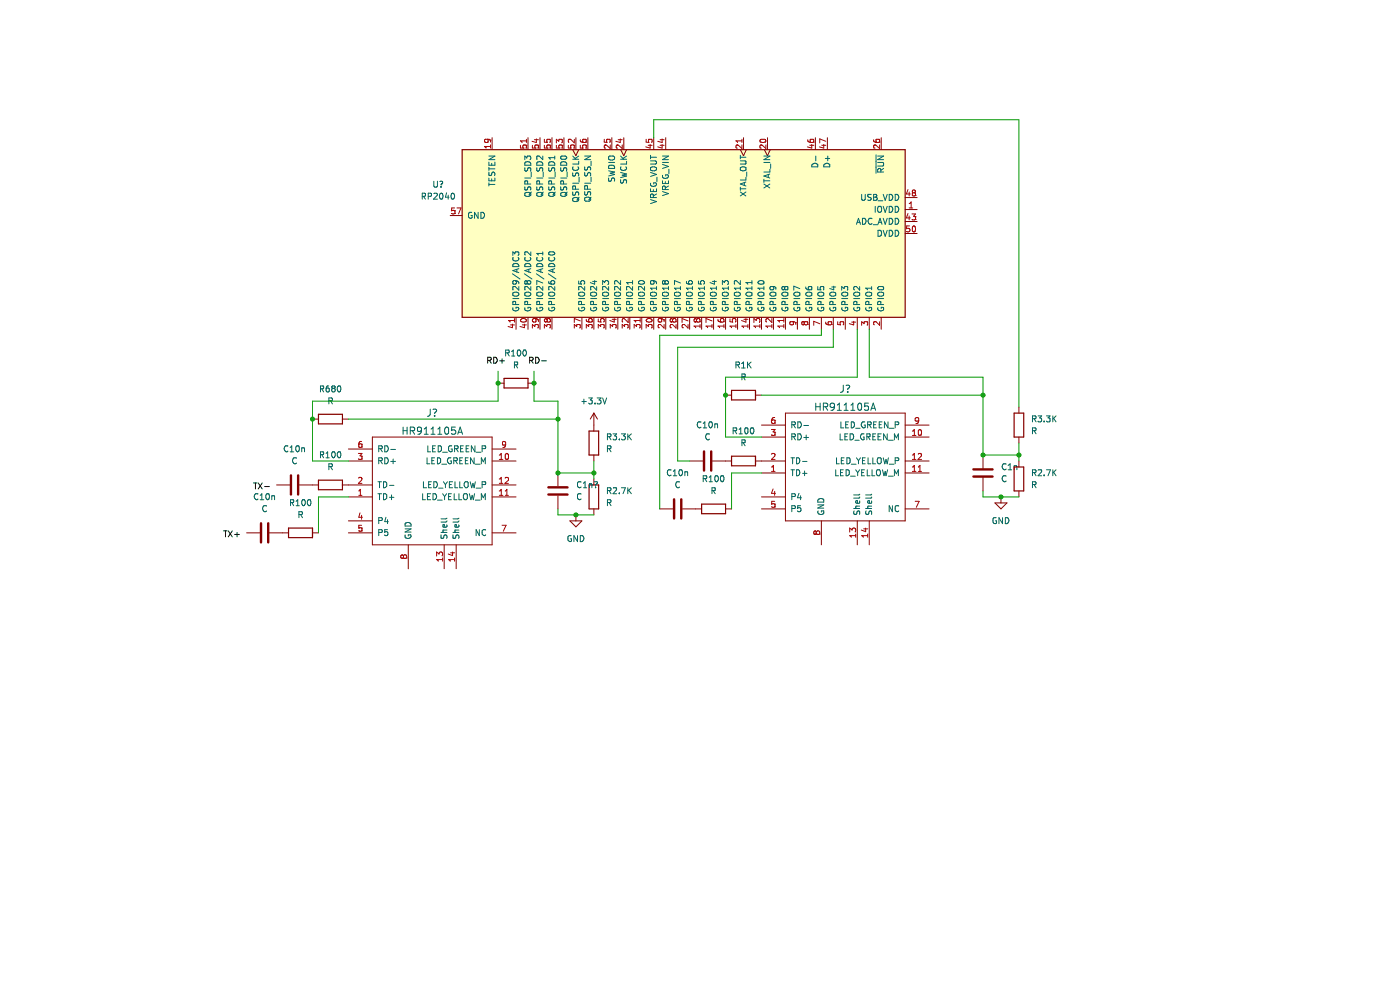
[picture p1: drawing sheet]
(kicad_sch (version 20211123) (generator eeschema)

 (paper "A4")

 (title_block
  (title "Connecting HR9111 to RP2040")
  (date "2025-12-30")
  (company "Hermetic Wallet")
  (comment 1 "Two different ways, similar impedance."))

 (lib_symbols
  (symbol "Device:C" (pin_numbers hide) (pin_names (offset 0.254)) (in_bom yes) (on_board yes)
   (property "Reference" "C" (id 0) (at 0.635 2.54 0) (effects (font (size 1.27 1.27)) (justify left)))
   (property "Value" "C" (id 1) (at 0.635 -2.54 0) (effects (font (size 1.27 1.27)) (justify left)))
   (property "Footprint" "" (id 2) (at 0.9652 -3.81 0) (effects (font (size 1.27 1.27)) hide))
   (property "Datasheet" "~" (id 3) (at 0 0 0) (effects (font (size 1.27 1.27)) hide))
   (symbol "C_0_1"
    (polyline (pts (xy -2.032 -0.762) (xy 2.032 -0.762)) (stroke (width 0.508) (type default) (color 0 0 0 0)) (fill (type none)))
    (polyline (pts (xy -2.032 0.762) (xy 2.032 0.762)) (stroke (width 0.508) (type default) (color 0 0 0 0)) (fill (type none))))
   (symbol "C_1_1"
    (pin passive line (at 0 3.81 270) (length 2.794) (name "~" (effects (font (size 1.27 1.27)))) (number "1" (effects (font (size 1.27 1.27)))))
    (pin passive line (at 0 -3.81 90) (length 2.794) (name "~" (effects (font (size 1.27 1.27)))) (number "2" (effects (font (size 1.27 1.27)))))))
  (symbol "Device:R" (pin_numbers hide) (pin_names (offset 0)) (in_bom yes) (on_board yes)
   (property "Reference" "R" (id 0) (at 2.032 0 90) (effects (font (size 1.27 1.27))))
   (property "Value" "R" (id 1) (at 0 0 90) (effects (font (size 1.27 1.27))))
   (property "Footprint" "" (id 2) (at -1.778 0 90) (effects (font (size 1.27 1.27)) hide))
   (property "Datasheet" "~" (id 3) (at 0 0 0) (effects (font (size 1.27 1.27)) hide))
   (symbol "R_0_1"
    (rectangle (start -1.016 -2.54) (end 1.016 2.54) (stroke (width 0.254) (type default) (color 0 0 0 0)) (fill (type none))))
   (symbol "R_1_1"
    (pin passive line (at 0 3.81 270) (length 1.27) (name "~" (effects (font (size 1.27 1.27)))) (number "1" (effects (font (size 1.27 1.27)))))
    (pin passive line (at 0 -3.81 90) (length 1.27) (name "~" (effects (font (size 1.27 1.27)))) (number "2" (effects (font (size 1.27 1.27)))))))
  (symbol "Sleep-lib:RP2040" (pin_names (offset 1.016)) (in_bom yes) (on_board yes)
   (property "Reference" "U" (id 0) (at 8.89 51.435 0) (effects (font (size 1.27 1.27)) (justify left bottom)))
   (property "Value" "RP2040" (id 1) (at 8.89 48.895 0) (effects (font (size 1.27 1.27)) (justify left bottom)))
   (property "Footprint" "Sleep-Lib:RP2040-QFN-56" (id 2) (at -20.32 62.23 0) (effects (font (size 1.27 1.27)) (justify left bottom) hide))
   (property "Datasheet" "https://datasheets.raspberrypi.com/rp2040/rp2040-datasheet.pdf" (id 3) (at -20.32 62.23 0) (effects (font (size 1.27 1.27)) (justify left bottom) hide))
   (symbol "RP2040_0_0"
    (rectangle (start -17.78 -45.72) (end 17.78 48.26) (stroke (width 0.254) (type default) (color 0 0 0 0)) (fill (type background))))
   (symbol "RP2040_1_1"
    (pin power_in line (at -5.08 50.8 270) (length 2.54) (name "IOVDD" (effects (font (size 1.27 1.27)))) (number "1" (effects (font (size 1.27 1.27)))))
    (pin power_in line (at -5.08 50.8 270) (length 2.54) hide (name "IOVDD" (effects (font (size 1.27 1.27)))) (number "10" (effects (font (size 1.27 1.27)))))
    (pin input line (at 20.32 22.86 180) (length 2.54) (name "GPIO8" (effects (font (size 1.27 1.27)))) (number "11" (effects (font (size 1.27 1.27)))))
    (pin input line (at 20.32 20.32 180) (length 2.54) (name "GPIO9" (effects (font (size 1.27 1.27)))) (number "12" (effects (font (size 1.27 1.27)))))
    (pin input line (at 20.32 17.78 180) (length 2.54) (name "GPIO10" (effects (font (size 1.27 1.27)))) (number "13" (effects (font (size 1.27 1.27)))))
    (pin input line (at 20.32 15.24 180) (length 2.54) (name "GPIO11" (effects (font (size 1.27 1.27)))) (number "14" (effects (font (size 1.27 1.27)))))
    (pin input line (at 20.32 12.7 180) (length 2.54) (name "GPIO12" (effects (font (size 1.27 1.27)))) (number "15" (effects (font (size 1.27 1.27)))))
    (pin input line (at 20.32 10.16 180) (length 2.54) (name "GPIO13" (effects (font (size 1.27 1.27)))) (number "16" (effects (font (size 1.27 1.27)))))
    (pin input line (at 20.32 7.62 180) (length 2.54) (name "GPIO14" (effects (font (size 1.27 1.27)))) (number "17" (effects (font (size 1.27 1.27)))))
    (pin input line (at 20.32 5.08 180) (length 2.54) (name "GPIO15" (effects (font (size 1.27 1.27)))) (number "18" (effects (font (size 1.27 1.27)))))
    (pin input line (at -20.32 -39.37 0) (length 2.54) (name "TESTEN" (effects (font (size 1.27 1.27)))) (number "19" (effects (font (size 1.27 1.27)))))
    (pin input line (at 20.32 43.18 180) (length 2.54) (name "GPIO0" (effects (font (size 1.27 1.27)))) (number "2" (effects (font (size 1.27 1.27)))))
    (pin input clock (at -20.32 19.05 0) (length 2.54) (name "XTAL_IN" (effects (font (size 1.27 1.27)))) (number "20" (effects (font (size 1.27 1.27)))))
    (pin input clock (at -20.32 13.97 0) (length 2.54) (name "XTAL_OUT" (effects (font (size 1.27 1.27)))) (number "21" (effects (font (size 1.27 1.27)))))
    (pin power_in line (at -5.08 50.8 270) (length 2.54) hide (name "IOVDD" (effects (font (size 1.27 1.27)))) (number "22" (effects (font (size 1.27 1.27)))))
    (pin power_in line (at 0 50.8 270) (length 2.54) hide (name "DVDD" (effects (font (size 1.27 1.27)))) (number "23" (effects (font (size 1.27 1.27)))))
    (pin input clock (at -20.32 -11.43 0) (length 2.54) (name "SWCLK" (effects (font (size 1.27 1.27)))) (number "24" (effects (font (size 1.27 1.27)))))
    (pin bidirectional line (at -20.32 -13.97 0) (length 2.54) (name "SWDIO" (effects (font (size 1.27 1.27)))) (number "25" (effects (font (size 1.27 1.27)))))
    (pin input line (at -20.32 43.18 0) (length 2.54) (name "~{RUN}" (effects (font (size 1.27 1.27)))) (number "26" (effects (font (size 1.27 1.27)))))
    (pin input line (at 20.32 2.54 180) (length 2.54) (name "GPIO16" (effects (font (size 1.27 1.27)))) (number "27" (effects (font (size 1.27 1.27)))))
    (pin input line (at 20.32 0 180) (length 2.54) (name "GPIO17" (effects (font (size 1.27 1.27)))) (number "28" (effects (font (size 1.27 1.27)))))
    (pin input line (at 20.32 -2.54 180) (length 2.54) (name "GPIO18" (effects (font (size 1.27 1.27)))) (number "29" (effects (font (size 1.27 1.27)))))
    (pin input line (at 20.32 40.64 180) (length 2.54) (name "GPIO1" (effects (font (size 1.27 1.27)))) (number "3" (effects (font (size 1.27 1.27)))))
    (pin input line (at 20.32 -5.08 180) (length 2.54) (name "GPIO19" (effects (font (size 1.27 1.27)))) (number "30" (effects (font (size 1.27 1.27)))))
    (pin input line (at 20.32 -7.62 180) (length 2.54) (name "GPIO20" (effects (font (size 1.27 1.27)))) (number "31" (effects (font (size 1.27 1.27)))))
    (pin input line (at 20.32 -10.16 180) (length 2.54) (name "GPIO21" (effects (font (size 1.27 1.27)))) (number "32" (effects (font (size 1.27 1.27)))))
    (pin power_in line (at -5.08 50.8 270) (length 2.54) hide (name "IOVDD" (effects (font (size 1.27 1.27)))) (number "33" (effects (font (size 1.27 1.27)))))
    (pin input line (at 20.32 -12.7 180) (length 2.54) (name "GPIO22" (effects (font (size 1.27 1.27)))) (number "34" (effects (font (size 1.27 1.27)))))
    (pin input line (at 20.32 -15.24 180) (length 2.54) (name "GPIO23" (effects (font (size 1.27 1.27)))) (number "35" (effects (font (size 1.27 1.27)))))
    (pin input line (at 20.32 -17.78 180) (length 2.54) (name "GPIO24" (effects (font (size 1.27 1.27)))) (number "36" (effects (font (size 1.27 1.27)))))
    (pin input line (at 20.32 -20.32 180) (length 2.54) (name "GPIO25" (effects (font (size 1.27 1.27)))) (number "37" (effects (font (size 1.27 1.27)))))
    (pin input line (at 20.32 -26.67 180) (length 2.54) (name "GPIO26/ADC0" (effects (font (size 1.27 1.27)))) (number "38" (effects (font (size 1.27 1.27)))))
    (pin input line (at 20.32 -29.21 180) (length 2.54) (name "GPIO27/ADC1" (effects (font (size 1.27 1.27)))) (number "39" (effects (font (size 1.27 1.27)))))
    (pin input line (at 20.32 38.1 180) (length 2.54) (name "GPIO2" (effects (font (size 1.27 1.27)))) (number "4" (effects (font (size 1.27 1.27)))))
    (pin input line (at 20.32 -31.75 180) (length 2.54) (name "GPIO28/ADC2" (effects (font (size 1.27 1.27)))) (number "40" (effects (font (size 1.27 1.27)))))
    (pin input line (at 20.32 -34.29 180) (length 2.54) (name "GPIO29/ADC3" (effects (font (size 1.27 1.27)))) (number "41" (effects (font (size 1.27 1.27)))))
    (pin power_in line (at -5.08 50.8 270) (length 2.54) hide (name "IOVDD" (effects (font (size 1.27 1.27)))) (number "42" (effects (font (size 1.27 1.27)))))
    (pin power_in line (at -2.54 50.8 270) (length 2.54) (name "ADC_AVDD" (effects (font (size 1.27 1.27)))) (number "43" (effects (font (size 1.27 1.27)))))
    (pin power_in line (at -20.32 -2.54 0) (length 2.54) (name "VREG_VIN" (effects (font (size 1.27 1.27)))) (number "44" (effects (font (size 1.27 1.27)))))
    (pin power_out line (at -20.32 -5.08 0) (length 2.54) (name "VREG_VOUT" (effects (font (size 1.27 1.27)))) (number "45" (effects (font (size 1.27 1.27)))))
    (pin bidirectional line (at -20.32 29.21 0) (length 2.54) (name "D-" (effects (font (size 1.27 1.27)))) (number "46" (effects (font (size 1.27 1.27)))))
    (pin bidirectional line (at -20.32 31.75 0) (length 2.54) (name "D+" (effects (font (size 1.27 1.27)))) (number "47" (effects (font (size 1.27 1.27)))))
    (pin power_in line (at -7.62 50.8 270) (length 2.54) (name "USB_VDD" (effects (font (size 1.27 1.27)))) (number "48" (effects (font (size 1.27 1.27)))))
    (pin power_in line (at -5.08 50.8 270) (length 2.54) hide (name "IOVDD" (effects (font (size 1.27 1.27)))) (number "49" (effects (font (size 1.27 1.27)))))
    (pin input line (at 20.32 35.56 180) (length 2.54) (name "GPIO3" (effects (font (size 1.27 1.27)))) (number "5" (effects (font (size 1.27 1.27)))))
    (pin power_in line (at 0 50.8 270) (length 2.54) (name "DVDD" (effects (font (size 1.27 1.27)))) (number "50" (effects (font (size 1.27 1.27)))))
    (pin bidirectional line (at -20.32 -31.75 0) (length 2.54) (name "QSPI_SD3" (effects (font (size 1.27 1.27)))) (number "51" (effects (font (size 1.27 1.27)))))
    (pin input clock (at -20.32 -21.59 0) (length 2.54) (name "QSPI_SCLK" (effects (font (size 1.27 1.27)))) (number "52" (effects (font (size 1.27 1.27)))))
    (pin bidirectional line (at -20.32 -24.13 0) (length 2.54) (name "QSPI_SD0" (effects (font (size 1.27 1.27)))) (number "53" (effects (font (size 1.27 1.27)))))
    (pin bidirectional line (at -20.32 -29.21 0) (length 2.54) (name "QSPI_SD2" (effects (font (size 1.27 1.27)))) (number "54" (effects (font (size 1.27 1.27)))))
    (pin bidirectional line (at -20.32 -26.67 0) (length 2.54) (name "QSPI_SD1" (effects (font (size 1.27 1.27)))) (number "55" (effects (font (size 1.27 1.27)))))
    (pin bidirectional line (at -20.32 -19.05 0) (length 2.54) (name "QSPI_SS_N" (effects (font (size 1.27 1.27)))) (number "56" (effects (font (size 1.27 1.27)))))
    (pin power_in line (at -3.81 -48.26 90) (length 2.54) (name "GND" (effects (font (size 1.27 1.27)))) (number "57" (effects (font (size 1.27 1.27)))))
    (pin input line (at 20.32 33.02 180) (length 2.54) (name "GPIO4" (effects (font (size 1.27 1.27)))) (number "6" (effects (font (size 1.27 1.27)))))
    (pin input line (at 20.32 30.48 180) (length 2.54) (name "GPIO5" (effects (font (size 1.27 1.27)))) (number "7" (effects (font (size 1.27 1.27)))))
    (pin input line (at 20.32 27.94 180) (length 2.54) (name "GPIO6" (effects (font (size 1.27 1.27)))) (number "8" (effects (font (size 1.27 1.27)))))
    (pin input line (at 20.32 25.4 180) (length 2.54) (name "GPIO7" (effects (font (size 1.27 1.27)))) (number "9" (effects (font (size 1.27 1.27)))))))
  (symbol "power:+3.3V" (power) (pin_names (offset 0)) (in_bom yes) (on_board yes)
   (property "Reference" "#PWR" (id 0) (at 0 -3.81 0) (effects (font (size 1.27 1.27)) hide))
   (property "Value" "+3.3V" (id 1) (at 0 3.556 0) (effects (font (size 1.27 1.27))))
   (property "Footprint" "" (id 2) (at 0 0 0) (effects (font (size 1.27 1.27)) hide))
   (property "Datasheet" "" (id 3) (at 0 0 0) (effects (font (size 1.27 1.27)) hide))
   (symbol "+3.3V_0_1"
    (polyline (pts (xy -0.762 1.27) (xy 0 2.54)) (stroke (width 0) (type default) (color 0 0 0 0)) (fill (type none)))
    (polyline (pts (xy 0 0) (xy 0 2.54)) (stroke (width 0) (type default) (color 0 0 0 0)) (fill (type none)))
    (polyline (pts (xy 0 2.54) (xy 0.762 1.27)) (stroke (width 0) (type default) (color 0 0 0 0)) (fill (type none))))
   (symbol "+3.3V_1_1"
    (pin power_in line (at 0 0 90) (length 0) hide (name "+3V3" (effects (font (size 1.27 1.27)))) (number "1" (effects (font (size 1.27 1.27)))))))
  (symbol "power:GND" (power) (pin_names (offset 0)) (in_bom yes) (on_board yes)
   (property "Reference" "#PWR" (id 0) (at 0 -6.35 0) (effects (font (size 1.27 1.27)) hide))
   (property "Value" "GND" (id 1) (at 0 -3.81 0) (effects (font (size 1.27 1.27))))
   (property "Footprint" "" (id 2) (at 0 0 0) (effects (font (size 1.27 1.27)) hide))
   (property "Datasheet" "" (id 3) (at 0 0 0) (effects (font (size 1.27 1.27)) hide))
   (symbol "GND_0_1"
    (polyline (pts (xy 0 0) (xy 0 -1.27) (xy 1.27 -1.27) (xy 0 -2.54) (xy -1.27 -1.27) (xy 0 -1.27)) (stroke (width 0) (type default) (color 0 0 0 0)) (fill (type none))))
   (symbol "GND_1_1"
    (pin power_in line (at 0 0 270) (length 0) hide (name "GND" (effects (font (size 1.27 1.27)))) (number "1" (effects (font (size 1.27 1.27)))))))
  (symbol "tm-kicad-lib:HR911105A" (pin_names (offset 1.016)) (in_bom yes) (on_board yes)
   (property "Reference" "J" (id 0) (at -10.16 13.97 0) (effects (font (size 1.524 1.524))))
   (property "Value" "HR911105A" (id 1) (at -5.08 11.43 0) (effects (font (size 1.524 1.524))))
   (property "Footprint" "" (id 2) (at -3.81 3.81 0) (effects (font (size 1.524 1.524))))
   (property "Datasheet" "" (id 3) (at -3.81 3.81 0) (effects (font (size 1.524 1.524))))
   (symbol "HR911105A_0_1"
    (rectangle (start -12.7 10.16) (end 12.7 -12.7) (stroke (width 0) (type default) (color 0 0 0 0)) (fill (type none))))
   (symbol "HR911105A_1_1"
    (pin input line (at -17.78 -2.54 0) (length 5.08) (name "TD+" (effects (font (size 1.27 1.27)))) (number "1" (effects (font (size 1.27 1.27)))))
    (pin input line (at 17.78 5.08 180) (length 5.08) (name "LED_GREEN_M" (effects (font (size 1.27 1.27)))) (number "10" (effects (font (size 1.27 1.27)))))
    (pin input line (at 17.78 -2.54 180) (length 5.08) (name "LED_YELLOW_M" (effects (font (size 1.27 1.27)))) (number "11" (effects (font (size 1.27 1.27)))))
    (pin input line (at 17.78 0 180) (length 5.08) (name "LED_YELLOW_P" (effects (font (size 1.27 1.27)))) (number "12" (effects (font (size 1.27 1.27)))))
    (pin input line (at 2.54 -17.78 90) (length 5.08) (name "Shell" (effects (font (size 1.27 1.27)))) (number "13" (effects (font (size 1.27 1.27)))))
    (pin input line (at 5.08 -17.78 90) (length 5.08) (name "Shell" (effects (font (size 1.27 1.27)))) (number "14" (effects (font (size 1.27 1.27)))))
    (pin input line (at -17.78 0 0) (length 5.08) (name "TD-" (effects (font (size 1.27 1.27)))) (number "2" (effects (font (size 1.27 1.27)))))
    (pin input line (at -17.78 5.08 0) (length 5.08) (name "RD+" (effects (font (size 1.27 1.27)))) (number "3" (effects (font (size 1.27 1.27)))))
    (pin input line (at -17.78 -7.62 0) (length 5.08) (name "P4" (effects (font (size 1.27 1.27)))) (number "4" (effects (font (size 1.27 1.27)))))
    (pin input line (at -17.78 -10.16 0) (length 5.08) (name "P5" (effects (font (size 1.27 1.27)))) (number "5" (effects (font (size 1.27 1.27)))))
    (pin input line (at -17.78 7.62 0) (length 5.08) (name "RD-" (effects (font (size 1.27 1.27)))) (number "6" (effects (font (size 1.27 1.27)))))
    (pin input line (at 17.78 -10.16 180) (length 5.08) (name "NC" (effects (font (size 1.27 1.27)))) (number "7" (effects (font (size 1.27 1.27)))))
    (pin input line (at -5.08 -17.78 90) (length 5.08) (name "GND" (effects (font (size 1.27 1.27)))) (number "8" (effects (font (size 1.27 1.27)))))
    (pin input line (at 17.78 7.62 180) (length 5.08) (name "LED_GREEN_P" (effects (font (size 1.27 1.27)))) (number "9" (effects (font (size 1.27 1.27))))))))

 (junction (at 110.49 88.9) (diameter 0) (color 0 0 0 0))
 (junction (at 105.41 81.28) (diameter 0) (color 0 0 0 0))
 (junction (at 204.47 105.41) (diameter 0) (color 0 0 0 0))
 (junction (at 114.3 109.22) (diameter 0) (color 0 0 0 0))
 (junction (at 200.66 96.52) (diameter 0) (color 0 0 0 0))
 (junction (at 97.79 81.28) (diameter 0) (color 0 0 0 0))
 (junction (at 118.11 100.33) (diameter 0) (color 0 0 0 0))
 (junction (at 146.05 83.82) (diameter 0) (color 0 0 0 0))
 (junction (at 110.49 100.33) (diameter 0) (color 0 0 0 0))
 (junction (at 58.42 88.9) (diameter 0) (color 0 0 0 0))
 (junction (at 208.28 96.52) (diameter 0) (color 0 0 0 0))
 (junction (at 200.66 83.82) (diameter 0) (color 0 0 0 0))

 (wire (pts (xy 97.79 78.74) (xy 97.79 81.28)) (stroke (width 0) (type default) (color 0 0 0 0)))
 (wire (pts (xy 66.04 88.9) (xy 110.49 88.9)) (stroke (width 0) (type default) (color 0 0 0 0)))
 (wire (pts (xy 166.37 71.12) (xy 166.37 69.85)) (stroke (width 0) (type default) (color 0 0 0 0)))
 (wire (pts (xy 176.53 80.01) (xy 200.66 80.01)) (stroke (width 0) (type default) (color 0 0 0 0)))
 (wire (pts (xy 208.28 96.52) (xy 208.28 97.79)) (stroke (width 0) (type default) (color 0 0 0 0)))
 (wire (pts (xy 66.04 97.79) (xy 58.42 97.79)) (stroke (width 0) (type default) (color 0 0 0 0)))
 (wire (pts (xy 208.28 93.98) (xy 208.28 96.52)) (stroke (width 0) (type default) (color 0 0 0 0)))
 (wire (pts (xy 146.05 83.82) (xy 146.05 92.71)) (stroke (width 0) (type default) (color 0 0 0 0)))
 (wire (pts (xy 135.89 73.66) (xy 135.89 97.79)) (stroke (width 0) (type default) (color 0 0 0 0)))
 (wire (pts (xy 110.49 109.22) (xy 114.3 109.22)) (stroke (width 0) (type default) (color 0 0 0 0)))
 (wire (pts (xy 118.11 100.33) (xy 118.11 101.6)) (stroke (width 0) (type default) (color 0 0 0 0)))
 (wire (pts (xy 105.41 78.74) (xy 105.41 81.28)) (stroke (width 0) (type default) (color 0 0 0 0)))
 (wire (pts (xy 173.99 80.01) (xy 146.05 80.01)) (stroke (width 0) (type default) (color 0 0 0 0)))
 (wire (pts (xy 118.11 97.79) (xy 118.11 100.33)) (stroke (width 0) (type default) (color 0 0 0 0)))
 (wire (pts (xy 146.05 80.01) (xy 146.05 83.82)) (stroke (width 0) (type default) (color 0 0 0 0)))
 (wire (pts (xy 168.91 73.66) (xy 135.89 73.66)) (stroke (width 0) (type default) (color 0 0 0 0)))
 (wire (pts (xy 110.49 107.95) (xy 110.49 109.22)) (stroke (width 0) (type default) (color 0 0 0 0)))
 (wire (pts (xy 132.08 71.12) (xy 132.08 107.95)) (stroke (width 0) (type default) (color 0 0 0 0)))
 (wire (pts (xy 58.42 85.09) (xy 58.42 88.9)) (stroke (width 0) (type default) (color 0 0 0 0)))
 (wire (pts (xy 200.66 80.01) (xy 200.66 83.82)) (stroke (width 0) (type default) (color 0 0 0 0)))
 (wire (pts (xy 147.32 100.33) (xy 153.67 100.33)) (stroke (width 0) (type default) (color 0 0 0 0)))
 (wire (pts (xy 58.42 85.09) (xy 97.79 85.09)) (stroke (width 0) (type default) (color 0 0 0 0)))
 (wire (pts (xy 153.67 83.82) (xy 200.66 83.82)) (stroke (width 0) (type default) (color 0 0 0 0)))
 (wire (pts (xy 59.69 105.41) (xy 59.69 113.03)) (stroke (width 0) (type default) (color 0 0 0 0)))
 (wire (pts (xy 59.69 105.41) (xy 66.04 105.41)) (stroke (width 0) (type default) (color 0 0 0 0)))
 (wire (pts (xy 58.42 88.9) (xy 58.42 97.79)) (stroke (width 0) (type default) (color 0 0 0 0)))
 (wire (pts (xy 97.79 85.09) (xy 97.79 81.28)) (stroke (width 0) (type default) (color 0 0 0 0)))
 (wire (pts (xy 110.49 85.09) (xy 110.49 88.9)) (stroke (width 0) (type default) (color 0 0 0 0)))
 (wire (pts (xy 200.66 105.41) (xy 204.47 105.41)) (stroke (width 0) (type default) (color 0 0 0 0)))
 (wire (pts (xy 135.89 97.79) (xy 138.43 97.79)) (stroke (width 0) (type default) (color 0 0 0 0)))
 (wire (pts (xy 204.47 105.41) (xy 208.28 105.41)) (stroke (width 0) (type default) (color 0 0 0 0)))
 (wire (pts (xy 208.28 25.4) (xy 208.28 86.36)) (stroke (width 0) (type default) (color 0 0 0 0)))
 (wire (pts (xy 110.49 88.9) (xy 110.49 100.33)) (stroke (width 0) (type default) (color 0 0 0 0)))
 (wire (pts (xy 168.91 69.85) (xy 168.91 73.66)) (stroke (width 0) (type default) (color 0 0 0 0)))
 (wire (pts (xy 200.66 83.82) (xy 200.66 96.52)) (stroke (width 0) (type default) (color 0 0 0 0)))
 (wire (pts (xy 105.41 85.09) (xy 110.49 85.09)) (stroke (width 0) (type default) (color 0 0 0 0)))
 (wire (pts (xy 176.53 69.85) (xy 176.53 80.01)) (stroke (width 0) (type default) (color 0 0 0 0)))
 (wire (pts (xy 130.81 25.4) (xy 208.28 25.4)) (stroke (width 0) (type default) (color 0 0 0 0)))
 (wire (pts (xy 200.66 104.14) (xy 200.66 105.41)) (stroke (width 0) (type default) (color 0 0 0 0)))
 (wire (pts (xy 132.08 71.12) (xy 166.37 71.12)) (stroke (width 0) (type default) (color 0 0 0 0)))
 (wire (pts (xy 114.3 109.22) (xy 118.11 109.22)) (stroke (width 0) (type default) (color 0 0 0 0)))
 (wire (pts (xy 105.41 81.28) (xy 105.41 85.09)) (stroke (width 0) (type default) (color 0 0 0 0)))
 (wire (pts (xy 153.67 92.71) (xy 146.05 92.71)) (stroke (width 0) (type default) (color 0 0 0 0)))
 (wire (pts (xy 110.49 100.33) (xy 118.11 100.33)) (stroke (width 0) (type default) (color 0 0 0 0)))
 (wire (pts (xy 200.66 96.52) (xy 208.28 96.52)) (stroke (width 0) (type default) (color 0 0 0 0)))
 (wire (pts (xy 173.99 69.85) (xy 173.99 80.01)) (stroke (width 0) (type default) (color 0 0 0 0)))
 (wire (pts (xy 130.81 29.21) (xy 130.81 25.4)) (stroke (width 0) (type default) (color 0 0 0 0)))
 (wire (pts (xy 147.32 100.33) (xy 147.32 107.95)) (stroke (width 0) (type default) (color 0 0 0 0)))

 (label "TX-" (at 45.72 104.14 0) (effects (font (size 1.27 1.27)) (justify left bottom)))
 (label "RD+" (at 95.25 77.47 0) (effects (font (size 1.27 1.27)) (justify left bottom)))
 (label "TX+" (at 39.37 114.3 0) (effects (font (size 1.27 1.27)) (justify left bottom)))
 (label "RD-" (at 104.14 77.47 0) (effects (font (size 1.27 1.27)) (justify left bottom)))

 (symbol (lib_id "Device:R") (at 101.6 81.28 90) (unit 1) (in_bom yes) (on_board yes) (fields_autoplaced)
  (property "Reference" "R100" (id 0) (at 101.6 74.93 90))
  (property "Value" "R" (id 1) (at 101.6 77.47 90))
  (property "Footprint" "" (id 2) (at 101.6 83.058 90) (effects (font (size 1.27 1.27)) hide))
  (property "Datasheet" "~" (id 3) (at 101.6 81.28 0) (effects (font (size 1.27 1.27)) hide)) (pin "1") (pin "2"))

 (symbol (lib_id "Device:R") (at 149.86 83.82 90) (unit 1) (in_bom yes) (on_board yes) (fields_autoplaced)
  (property "Reference" "R1K" (id 0) (at 149.86 77.47 90))
  (property "Value" "R" (id 1) (at 149.86 80.01 90))
  (property "Footprint" "" (id 2) (at 149.86 85.598 90) (effects (font (size 1.27 1.27)) hide))
  (property "Datasheet" "~" (id 3) (at 149.86 83.82 0) (effects (font (size 1.27 1.27)) hide)) (pin "1") (pin "2"))

 (symbol (lib_id "tm-kicad-lib:HR911105A") (at 171.45 97.79 0) (unit 1) (in_bom yes) (on_board yes) (fields_autoplaced)
  (property "Reference" "J?" (id 0) (at 171.45 82.55 0) (effects (font (size 1.524 1.524))))
  (property "Value" "HR911105A" (id 1) (at 171.45 86.36 0) (effects (font (size 1.524 1.524))))
  (property "Footprint" "" (id 2) (at 167.64 93.98 0) (effects (font (size 1.524 1.524))))
  (property "Datasheet" "" (id 3) (at 167.64 93.98 0) (effects (font (size 1.524 1.524)))) (pin "1") (pin "10") (pin "11") (pin "12") (pin "13") (pin "14") (pin "2") (pin "3") (pin "4") (pin "5") (pin "6") (pin "7") (pin "8") (pin "9"))

 (symbol (lib_id "Device:C") (at 110.49 104.14 180) (unit 1) (in_bom yes) (on_board yes) (fields_autoplaced)
  (property "Reference" "C1n?" (id 0) (at 114.3 102.8699 0) (effects (font (size 1.27 1.27)) (justify right)))
  (property "Value" "C" (id 1) (at 114.3 105.4099 0) (effects (font (size 1.27 1.27)) (justify right)))
  (property "Footprint" "" (id 2) (at 109.5248 100.33 0) (effects (font (size 1.27 1.27)) hide))
  (property "Datasheet" "~" (id 3) (at 110.49 104.14 0) (effects (font (size 1.27 1.27)) hide)) (pin "1") (pin "2"))

 (symbol (lib_id "Device:R") (at 143.51 107.95 270) (unit 1) (in_bom yes) (on_board yes) (fields_autoplaced)
  (property "Reference" "R100" (id 0) (at 143.51 101.6 90))
  (property "Value" "R" (id 1) (at 143.51 104.14 90))
  (property "Footprint" "" (id 2) (at 143.51 106.172 90) (effects (font (size 1.27 1.27)) hide))
  (property "Datasheet" "~" (id 3) (at 143.51 107.95 0) (effects (font (size 1.27 1.27)) hide)) (pin "1") (pin "2"))

 (symbol (lib_id "Device:R") (at 208.28 101.6 180) (unit 1) (in_bom yes) (on_board yes) (fields_autoplaced)
  (property "Reference" "R2.7K" (id 0) (at 210.82 100.3299 0) (effects (font (size 1.27 1.27)) (justify right)))
  (property "Value" "R" (id 1) (at 210.82 102.8699 0) (effects (font (size 1.27 1.27)) (justify right)))
  (property "Footprint" "" (id 2) (at 210.058 101.6 90) (effects (font (size 1.27 1.27)) hide))
  (property "Datasheet" "~" (id 3) (at 208.28 101.6 0) (effects (font (size 1.27 1.27)) hide)) (pin "1") (pin "2"))

 (symbol (lib_id "Device:C") (at 200.66 100.33 180) (unit 1) (in_bom yes) (on_board yes) (fields_autoplaced)
  (property "Reference" "C1n" (id 0) (at 204.47 99.0599 0) (effects (font (size 1.27 1.27)) (justify right)))
  (property "Value" "C" (id 1) (at 204.47 101.5999 0) (effects (font (size 1.27 1.27)) (justify right)))
  (property "Footprint" "" (id 2) (at 199.6948 96.52 0) (effects (font (size 1.27 1.27)) hide))
  (property "Datasheet" "~" (id 3) (at 200.66 100.33 0) (effects (font (size 1.27 1.27)) hide)) (pin "1") (pin "2"))

 (symbol (lib_id "Device:R") (at 118.11 93.98 180) (unit 1) (in_bom yes) (on_board yes) (fields_autoplaced)
  (property "Reference" "R3.3K" (id 0) (at 120.65 92.7099 0) (effects (font (size 1.27 1.27)) (justify right)))
  (property "Value" "R" (id 1) (at 120.65 95.2499 0) (effects (font (size 1.27 1.27)) (justify right)))
  (property "Footprint" "" (id 2) (at 119.888 93.98 90) (effects (font (size 1.27 1.27)) hide))
  (property "Datasheet" "~" (id 3) (at 118.11 93.98 0) (effects (font (size 1.27 1.27)) hide)) (pin "1") (pin "2"))

 (symbol (lib_id "Device:C") (at 48.26 113.03 270) (unit 1) (in_bom yes) (on_board yes) (fields_autoplaced)
  (property "Reference" "C10n" (id 0) (at 48.26 105.41 90))
  (property "Value" "C" (id 1) (at 48.26 107.95 90))
  (property "Footprint" "" (id 2) (at 44.45 113.9952 0) (effects (font (size 1.27 1.27)) hide))
  (property "Datasheet" "~" (id 3) (at 48.26 113.03 0) (effects (font (size 1.27 1.27)) hide)) (pin "1") (pin "2"))

 (symbol (lib_id "power:GND") (at 114.3 109.22 0) (unit 1) (in_bom yes) (on_board yes) (fields_autoplaced)
  (property "Reference" "#PWR?" (id 0) (at 114.3 115.57 0) (effects (font (size 1.27 1.27)) hide))
  (property "Value" "GND" (id 1) (at 114.3 114.3 0))
  (property "Footprint" "" (id 2) (at 114.3 109.22 0) (effects (font (size 1.27 1.27)) hide))
  (property "Datasheet" "" (id 3) (at 114.3 109.22 0) (effects (font (size 1.27 1.27)) hide)) (pin "1"))

 (symbol (lib_id "Device:R") (at 149.86 97.79 270) (unit 1) (in_bom yes) (on_board yes) (fields_autoplaced)
  (property "Reference" "R100" (id 0) (at 149.86 91.44 90))
  (property "Value" "R" (id 1) (at 149.86 93.98 90))
  (property "Footprint" "" (id 2) (at 149.86 96.012 90) (effects (font (size 1.27 1.27)) hide))
  (property "Datasheet" "~" (id 3) (at 149.86 97.79 0) (effects (font (size 1.27 1.27)) hide)) (pin "1") (pin "2"))

 (symbol (lib_id "tm-kicad-lib:HR911105A") (at 83.82 102.87 0) (unit 1) (in_bom yes) (on_board yes) (fields_autoplaced)
  (property "Reference" "J?" (id 0) (at 83.82 87.63 0) (effects (font (size 1.524 1.524))))
  (property "Value" "HR911105A" (id 1) (at 83.82 91.44 0) (effects (font (size 1.524 1.524))))
  (property "Footprint" "" (id 2) (at 80.01 99.06 0) (effects (font (size 1.524 1.524))))
  (property "Datasheet" "" (id 3) (at 80.01 99.06 0) (effects (font (size 1.524 1.524)))) (pin "1") (pin "10") (pin "11") (pin "12") (pin "13") (pin "14") (pin "2") (pin "3") (pin "4") (pin "5") (pin "6") (pin "7") (pin "8") (pin "9"))

 (symbol (lib_id "Device:R") (at 55.88 113.03 270) (unit 1) (in_bom yes) (on_board yes) (fields_autoplaced)
  (property "Reference" "R100" (id 0) (at 55.88 106.68 90))
  (property "Value" "R" (id 1) (at 55.88 109.22 90))
  (property "Footprint" "" (id 2) (at 55.88 111.252 90) (effects (font (size 1.27 1.27)) hide))
  (property "Datasheet" "~" (id 3) (at 55.88 113.03 0) (effects (font (size 1.27 1.27)) hide)) (pin "1") (pin "2"))

 (symbol (lib_id "power:+3.3V") (at 118.11 90.17 0) (unit 1) (in_bom yes) (on_board yes) (fields_autoplaced)
  (property "Reference" "#PWR?" (id 0) (at 118.11 93.98 0) (effects (font (size 1.27 1.27)) hide))
  (property "Value" "+3.3V" (id 1) (at 118.11 85.09 0))
  (property "Footprint" "" (id 2) (at 118.11 90.17 0) (effects (font (size 1.27 1.27)) hide))
  (property "Datasheet" "" (id 3) (at 118.11 90.17 0) (effects (font (size 1.27 1.27)) hide)) (pin "1"))

 (symbol (lib_id "Device:C") (at 54.61 102.87 270) (unit 1) (in_bom yes) (on_board yes) (fields_autoplaced)
  (property "Reference" "C10n" (id 0) (at 54.61 95.25 90))
  (property "Value" "C" (id 1) (at 54.61 97.79 90))
  (property "Footprint" "" (id 2) (at 50.8 103.8352 0) (effects (font (size 1.27 1.27)) hide))
  (property "Datasheet" "~" (id 3) (at 54.61 102.87 0) (effects (font (size 1.27 1.27)) hide)) (pin "1") (pin "2"))

 (symbol (lib_id "Device:R") (at 208.28 90.17 180) (unit 1) (in_bom yes) (on_board yes) (fields_autoplaced)
  (property "Reference" "R3.3K" (id 0) (at 210.82 88.8999 0) (effects (font (size 1.27 1.27)) (justify right)))
  (property "Value" "R" (id 1) (at 210.82 91.4399 0) (effects (font (size 1.27 1.27)) (justify right)))
  (property "Footprint" "" (id 2) (at 210.058 90.17 90) (effects (font (size 1.27 1.27)) hide))
  (property "Datasheet" "~" (id 3) (at 208.28 90.17 0) (effects (font (size 1.27 1.27)) hide)) (pin "1") (pin "2"))

 (symbol (lib_id "Sleep-lib:RP2040") (at 135.89 49.53 270) (unit 1) (in_bom yes) (on_board yes) (fields_autoplaced)
  (property "Reference" "U?" (id 0) (at 85.09 39.1412 90))
  (property "Value" "RP2040" (id 1) (at 85.09 41.6812 90))
  (property "Footprint" "Sleep-Lib:RP2040-QFN-56" (id 2) (at 198.12 29.21 0) (effects (font (size 1.27 1.27)) (justify left bottom) hide))
  (property "Datasheet" "https://datasheets.raspberrypi.com/rp2040/rp2040-datasheet.pdf" (id 3) (at 198.12 29.21 0) (effects (font (size 1.27 1.27)) (justify left bottom) hide)) (pin "1") (pin "10") (pin "11") (pin "12") (pin "13") (pin "14") (pin "15") (pin "16") (pin "17") (pin "18") (pin "19") (pin "2") (pin "20") (pin "21") (pin "22") (pin "23") (pin "24") (pin "25") (pin "26") (pin "27") (pin "28") (pin "29") (pin "3") (pin "30") (pin "31") (pin "32") (pin "33") (pin "34") (pin "35") (pin "36") (pin "37") (pin "38") (pin "39") (pin "4") (pin "40") (pin "41") (pin "42") (pin "43") (pin "44") (pin "45") (pin "46") (pin "47") (pin "48") (pin "49") (pin "5") (pin "50") (pin "51") (pin "52") (pin "53") (pin "54") (pin "55") (pin "56") (pin "57") (pin "6") (pin "7") (pin "8") (pin "9"))

 (symbol (lib_id "Device:C") (at 142.24 97.79 270) (unit 1) (in_bom yes) (on_board yes) (fields_autoplaced)
  (property "Reference" "C10n" (id 0) (at 142.24 90.17 90))
  (property "Value" "C" (id 1) (at 142.24 92.71 90))
  (property "Footprint" "" (id 2) (at 138.43 98.7552 0) (effects (font (size 1.27 1.27)) hide))
  (property "Datasheet" "~" (id 3) (at 142.24 97.79 0) (effects (font (size 1.27 1.27)) hide)) (pin "1") (pin "2"))

 (symbol (lib_id "power:GND") (at 204.47 105.41 0) (unit 1) (in_bom yes) (on_board yes) (fields_autoplaced)
  (property "Reference" "#PWR?" (id 0) (at 204.47 111.76 0) (effects (font (size 1.27 1.27)) hide))
  (property "Value" "GND" (id 1) (at 204.47 110.49 0))
  (property "Footprint" "" (id 2) (at 204.47 105.41 0) (effects (font (size 1.27 1.27)) hide))
  (property "Datasheet" "" (id 3) (at 204.47 105.41 0) (effects (font (size 1.27 1.27)) hide)) (pin "1"))

 (symbol (lib_id "Device:R") (at 62.23 102.87 270) (unit 1) (in_bom yes) (on_board yes) (fields_autoplaced)
  (property "Reference" "R100" (id 0) (at 62.23 96.52 90))
  (property "Value" "R" (id 1) (at 62.23 99.06 90))
  (property "Footprint" "" (id 2) (at 62.23 101.092 90) (effects (font (size 1.27 1.27)) hide))
  (property "Datasheet" "~" (id 3) (at 62.23 102.87 0) (effects (font (size 1.27 1.27)) hide)) (pin "1") (pin "2"))

 (symbol (lib_id "Device:R") (at 118.11 105.41 180) (unit 1) (in_bom yes) (on_board yes) (fields_autoplaced)
  (property "Reference" "R2.7K" (id 0) (at 120.65 104.1399 0) (effects (font (size 1.27 1.27)) (justify right)))
  (property "Value" "R" (id 1) (at 120.65 106.6799 0) (effects (font (size 1.27 1.27)) (justify right)))
  (property "Footprint" "" (id 2) (at 119.888 105.41 90) (effects (font (size 1.27 1.27)) hide))
  (property "Datasheet" "~" (id 3) (at 118.11 105.41 0) (effects (font (size 1.27 1.27)) hide)) (pin "1") (pin "2"))

 (symbol (lib_id "Device:C") (at 135.89 107.95 270) (unit 1) (in_bom yes) (on_board yes) (fields_autoplaced)
  (property "Reference" "C10n" (id 0) (at 135.89 100.33 90))
  (property "Value" "C" (id 1) (at 135.89 102.87 90))
  (property "Footprint" "" (id 2) (at 132.08 108.9152 0) (effects (font (size 1.27 1.27)) hide))
  (property "Datasheet" "~" (id 3) (at 135.89 107.95 0) (effects (font (size 1.27 1.27)) hide)) (pin "1") (pin "2"))

 (symbol (lib_id "Device:R") (at 62.23 88.9 90) (unit 1) (in_bom yes) (on_board yes) (fields_autoplaced)
  (property "Reference" "R680" (id 0) (at 62.23 82.55 90))
  (property "Value" "R" (id 1) (at 62.23 85.09 90))
  (property "Footprint" "" (id 2) (at 62.23 90.678 90) (effects (font (size 1.27 1.27)) hide))
  (property "Datasheet" "~" (id 3) (at 62.23 88.9 0) (effects (font (size 1.27 1.27)) hide)) (pin "1") (pin "2"))

 (sheet_instances (path "" (page "1")))

)
